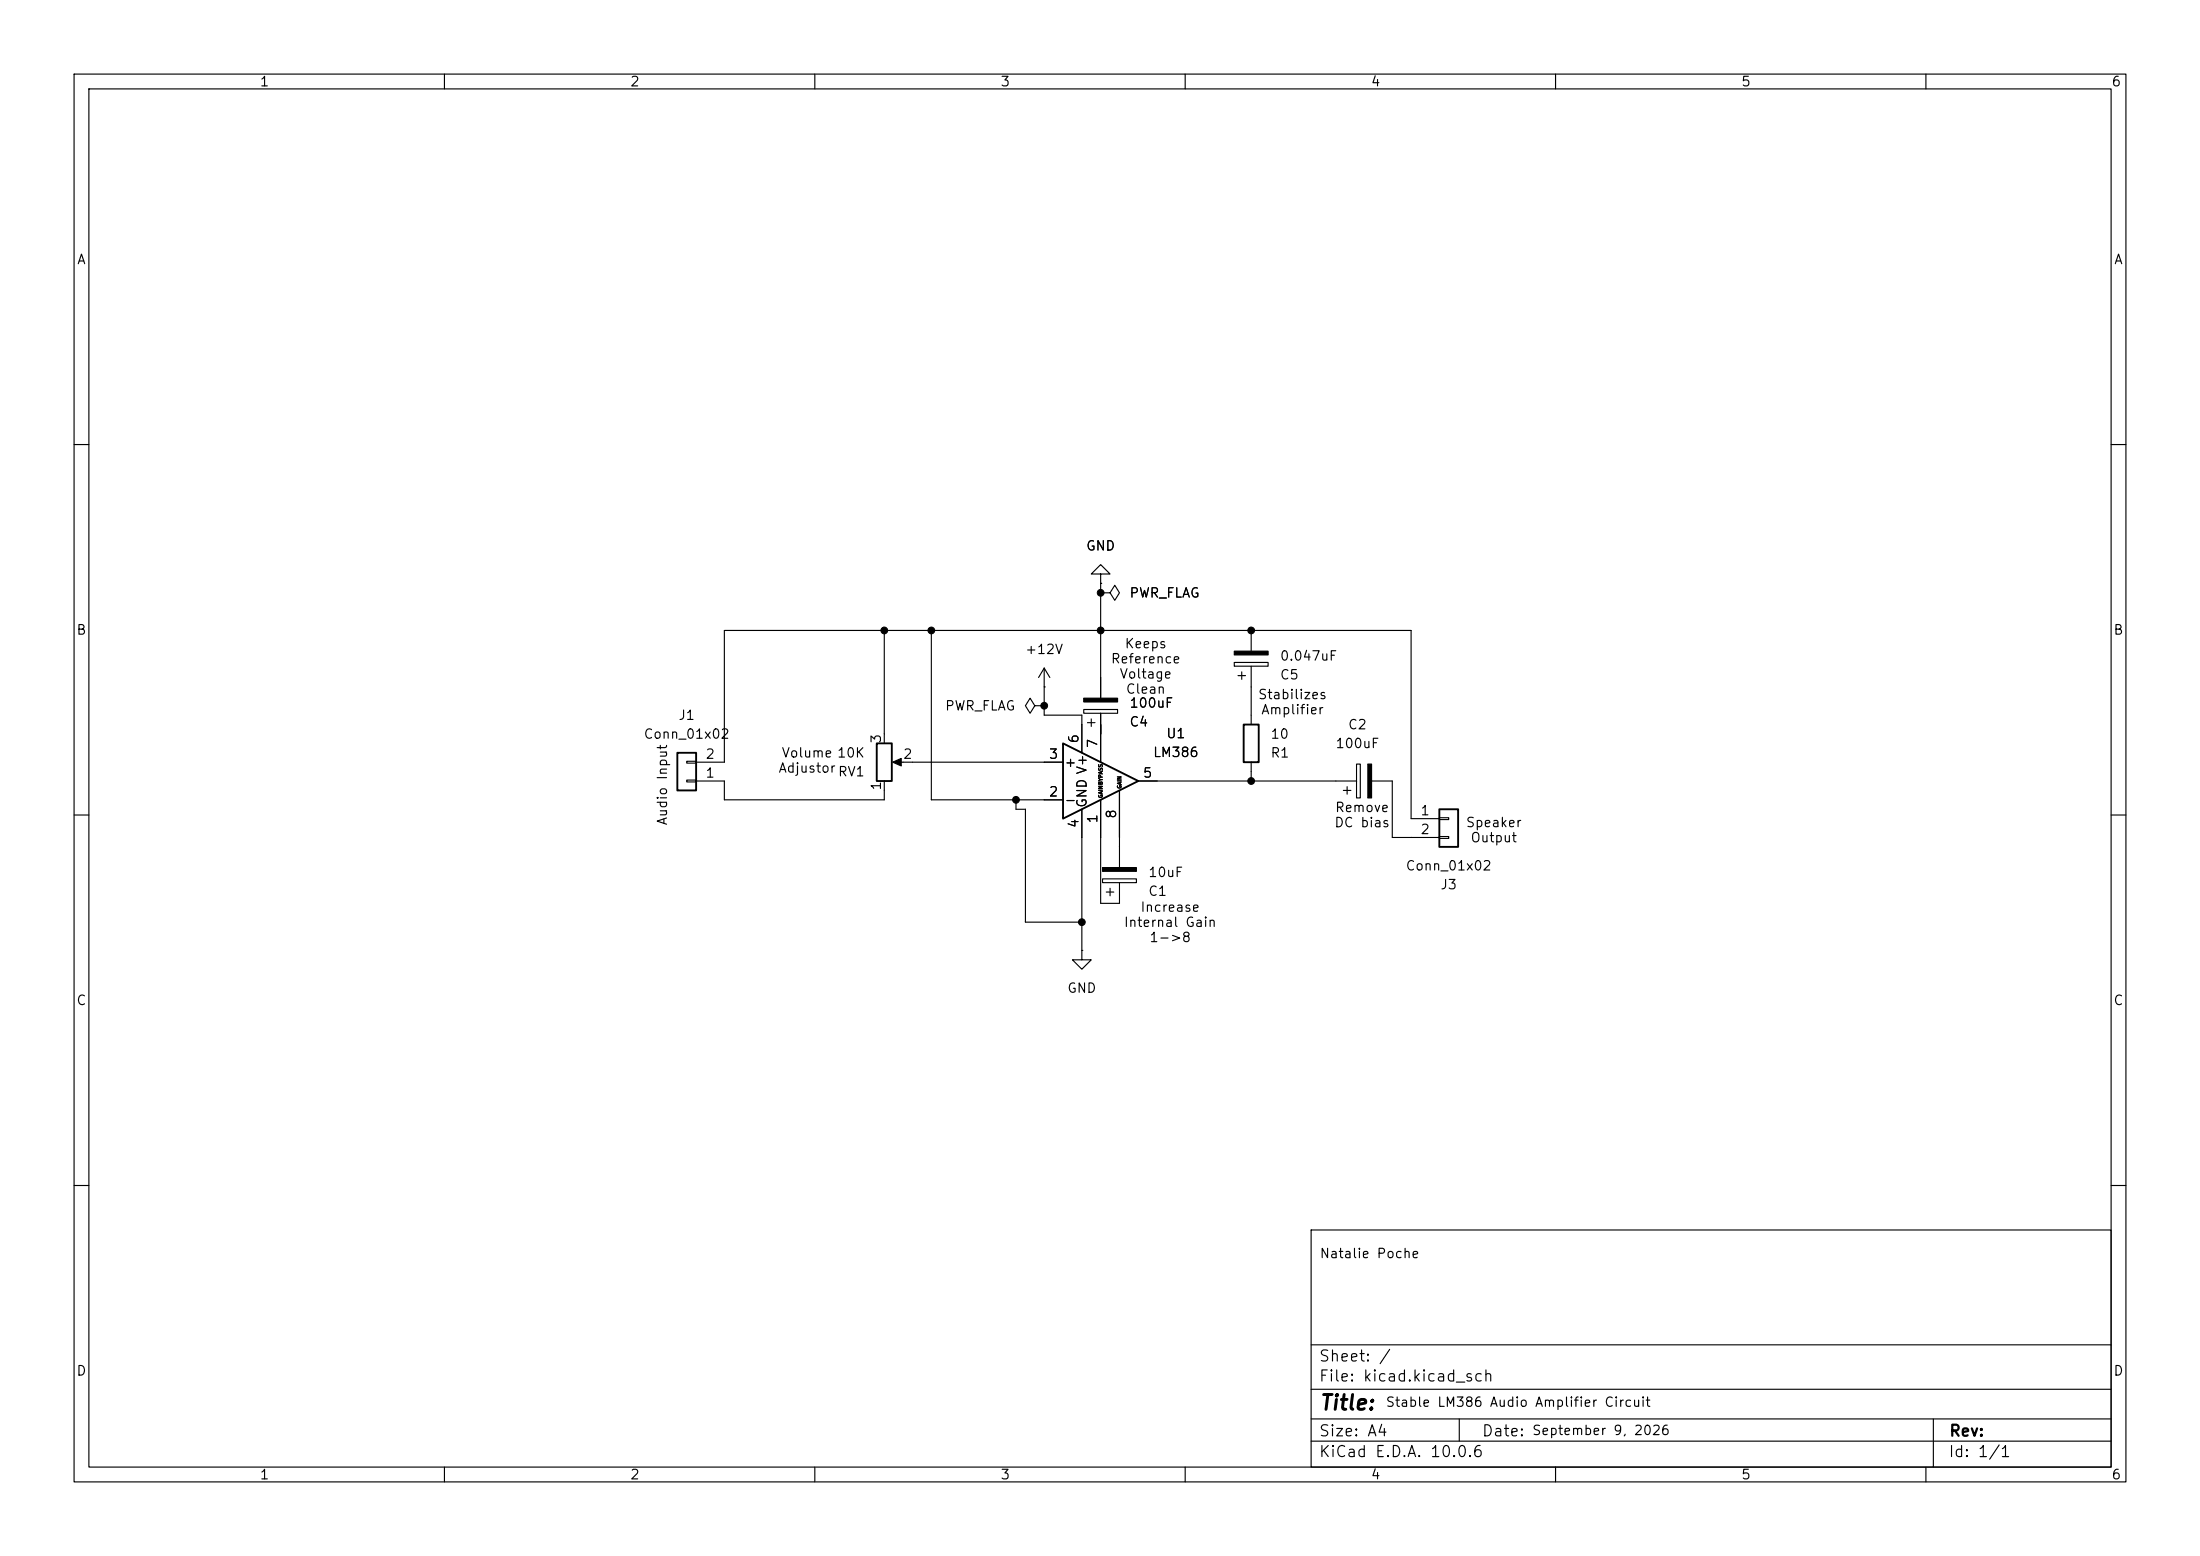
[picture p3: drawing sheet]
(kicad_sch
 (version 20260306)
 (generator "eeschema")
 (generator_version "10.0")
 (paper "A4")
 (lib_symbols
  (symbol "Amplifier_Audio:LM386"
   (pin_names
    (offset 0.127)) (exclude_from_sim no) (in_bom yes) (on_board yes)
   (in_pos_files yes)
   (duplicate_pin_numbers_are_jumpers no)
   (property "Reference" "U" (at 1.27 7.62 0) (show_name no) (do_not_autoplace no) (effects (font (size 1.27 1.27)) (justify left)))
   (property "Value" "LM386" (at 1.27 5.08 0) (show_name no) (do_not_autoplace no) (effects (font (size 1.27 1.27)) (justify left)))
   (property "Footprint" "" (at 2.54 2.54 0) (show_name no) (do_not_autoplace no) (hide yes) (effects (font (size 1.27 1.27))))
   (property "Datasheet" "http://www.ti.com/lit/ds/symlink/lm386.pdf" (at 5.08 5.08 0) (show_name no) (do_not_autoplace no) (hide yes) (effects (font (size 1.27 1.27))))
   (property "Description" "Low Voltage Audio Power Amplifier, DIP-8/SOIC-8/SSOP-8" (at 0 0 0) (show_name no) (do_not_autoplace no) (hide yes) (effects (font (size 1.27 1.27))))
   (symbol "LM386_0_1"
    (polyline (pts (xy 5.08 0) (xy -5.08 5.08) (xy -5.08 -5.08) (xy 5.08 0)) (stroke (width 0.254) (type default)) (fill (type background))))
   (symbol "LM386_1_1"
    (pin input line (at 0 -7.62 90) (length 5.08) (name "GAIN" (effects (font (size 0.508 0.508)))) (number "1" (effects (font (size 1.27 1.27)))))
    (pin input line (at -7.62 -2.54 0) (length 2.54) (name "-" (effects (font (size 1.27 1.27)))) (number "2" (effects (font (size 1.27 1.27)))))
    (pin input line (at -7.62 2.54 0) (length 2.54) (name "+" (effects (font (size 1.27 1.27)))) (number "3" (effects (font (size 1.27 1.27)))))
    (pin power_in line (at -2.54 -7.62 90) (length 3.81) (name "GND" (effects (font (size 1.27 1.27)))) (number "4" (effects (font (size 1.27 1.27)))))
    (pin output line (at 7.62 0 180) (length 2.54) (name "" (effects (font (size 1.27 1.27)))) (number "5" (effects (font (size 1.27 1.27)))))
    (pin power_in line (at -2.54 7.62 270) (length 3.81) (name "V+" (effects (font (size 1.27 1.27)))) (number "6" (effects (font (size 1.27 1.27)))))
    (pin input line (at 0 7.62 270) (length 5.08) (name "BYPASS" (effects (font (size 0.508 0.508)))) (number "7" (effects (font (size 1.27 1.27)))))
    (pin input line (at 2.54 -7.62 90) (length 6.35) (name "GAIN" (effects (font (size 0.508 0.508)))) (number "8" (effects (font (size 1.27 1.27))))))
   (embedded_fonts no))
  (symbol "Connector_Generic:Conn_01x02"
   (pin_names
    (offset 1.016) (hide yes)) (exclude_from_sim no) (in_bom yes) (on_board yes)
   (in_pos_files yes)
   (duplicate_pin_numbers_are_jumpers no)
   (property "Reference" "J" (at 0 2.54 0) (show_name no) (do_not_autoplace no) (effects (font (size 1.27 1.27))))
   (property "Value" "Conn_01x02" (at 0 -5.08 0) (show_name no) (do_not_autoplace no) (effects (font (size 1.27 1.27))))
   (property "Footprint" "" (at 0 0 0) (show_name no) (do_not_autoplace no) (hide yes) (effects (font (size 1.27 1.27))))
   (property "Datasheet" "" (at 0 0 0) (show_name no) (do_not_autoplace no) (hide yes) (effects (font (size 1.27 1.27))))
   (property "Description" "Generic connector, single row, 01x02, script generated (kicad-library-utils/schlib/autogen/connector/)" (at 0 0 0) (show_name no) (do_not_autoplace no) (hide yes) (effects (font (size 1.27 1.27))))
   (symbol "Conn_01x02_1_1"
    (rectangle (start -1.27 1.27) (end 1.27 -3.81) (stroke (width 0.254) (type default)) (fill (type background)))
    (rectangle (start -1.27 0.127) (end 0 -0.127) (stroke (width 0.1524) (type default)) (fill (type none)))
    (rectangle (start -1.27 -2.413) (end 0 -2.667) (stroke (width 0.1524) (type default)) (fill (type none)))
    (pin passive line (at -5.08 0 0) (length 3.81) (name "Pin_1" (effects (font (size 1.27 1.27)))) (number "1" (effects (font (size 1.27 1.27)))))
    (pin passive line (at -5.08 -2.54 0) (length 3.81) (name "Pin_2" (effects (font (size 1.27 1.27)))) (number "2" (effects (font (size 1.27 1.27))))))
   (embedded_fonts no))
  (symbol "Device:C_Polarized"
   (pin_numbers (hide yes))
   (pin_names
    (offset 0.254)) (exclude_from_sim no) (in_bom yes) (on_board yes)
   (in_pos_files yes)
   (duplicate_pin_numbers_are_jumpers no)
   (property "Reference" "C" (at 0.635 2.54 0) (show_name no) (do_not_autoplace no) (effects (font (size 1.27 1.27)) (justify left)))
   (property "Value" "C_Polarized" (at 0.635 -2.54 0) (show_name no) (do_not_autoplace no) (effects (font (size 1.27 1.27)) (justify left)))
   (property "Footprint" "" (at 0.9652 -3.81 0) (show_name no) (do_not_autoplace no) (hide yes) (effects (font (size 1.27 1.27))))
   (property "Datasheet" "" (at 0 0 0) (show_name no) (do_not_autoplace no) (hide yes) (effects (font (size 1.27 1.27))))
   (property "Description" "Polarized capacitor" (at 0 0 0) (show_name no) (do_not_autoplace no) (hide yes) (effects (font (size 1.27 1.27))))
   (symbol "C_Polarized_0_1"
    (rectangle (start -2.286 0.508) (end 2.286 1.016) (stroke (width 0) (type default)) (fill (type none)))
    (polyline (pts (xy -1.778 2.286) (xy -0.762 2.286)) (stroke (width 0) (type default)) (fill (type none)))
    (polyline (pts (xy -1.27 2.794) (xy -1.27 1.778)) (stroke (width 0) (type default)) (fill (type none)))
    (rectangle (start 2.286 -0.508) (end -2.286 -1.016) (stroke (width 0) (type default)) (fill (type outline))))
   (symbol "C_Polarized_1_1"
    (pin passive line (at 0 3.81 270) (length 2.794) (name "" (effects (font (size 1.27 1.27)))) (number "1" (effects (font (size 1.27 1.27)))))
    (pin passive line (at 0 -3.81 90) (length 2.794) (name "" (effects (font (size 1.27 1.27)))) (number "2" (effects (font (size 1.27 1.27))))))
   (embedded_fonts no))
  (symbol "Device:R"
   (pin_numbers (hide yes))
   (pin_names
    (offset 0)) (exclude_from_sim no) (in_bom yes) (on_board yes)
   (in_pos_files yes)
   (duplicate_pin_numbers_are_jumpers no)
   (property "Reference" "R" (at 2.032 0 90) (show_name no) (do_not_autoplace no) (effects (font (size 1.27 1.27))))
   (property "Value" "R" (at 0 0 90) (show_name no) (do_not_autoplace no) (effects (font (size 1.27 1.27))))
   (property "Footprint" "" (at -1.778 0 90) (show_name no) (do_not_autoplace no) (hide yes) (effects (font (size 1.27 1.27))))
   (property "Datasheet" "" (at 0 0 0) (show_name no) (do_not_autoplace no) (hide yes) (effects (font (size 1.27 1.27))))
   (property "Description" "Resistor" (at 0 0 0) (show_name no) (do_not_autoplace no) (hide yes) (effects (font (size 1.27 1.27))))
   (symbol "R_0_1"
    (rectangle (start -1.016 -2.54) (end 1.016 2.54) (stroke (width 0.254) (type default)) (fill (type none))))
   (symbol "R_1_1"
    (pin passive line (at 0 3.81 270) (length 1.27) (name "" (effects (font (size 1.27 1.27)))) (number "1" (effects (font (size 1.27 1.27)))))
    (pin passive line (at 0 -3.81 90) (length 1.27) (name "" (effects (font (size 1.27 1.27)))) (number "2" (effects (font (size 1.27 1.27))))))
   (embedded_fonts no))
  (symbol "Device:R_Potentiometer"
   (pin_names
    (offset 1.016) (hide yes)) (exclude_from_sim no) (in_bom yes) (on_board yes)
   (in_pos_files yes)
   (duplicate_pin_numbers_are_jumpers no)
   (property "Reference" "RV" (at -4.445 0 90) (show_name no) (do_not_autoplace no) (effects (font (size 1.27 1.27))))
   (property "Value" "R_Potentiometer" (at -2.54 0 90) (show_name no) (do_not_autoplace no) (effects (font (size 1.27 1.27))))
   (property "Footprint" "" (at 0 0 0) (show_name no) (do_not_autoplace no) (hide yes) (effects (font (size 1.27 1.27))))
   (property "Datasheet" "" (at 0 0 0) (show_name no) (do_not_autoplace no) (hide yes) (effects (font (size 1.27 1.27))))
   (property "Description" "Potentiometer" (at 0 0 0) (show_name no) (do_not_autoplace no) (hide yes) (effects (font (size 1.27 1.27))))
   (property "Sim.Device" "R" (at 0 0 0) (show_name no) (do_not_autoplace no) (hide yes) (effects (font (size 1.27 1.27))))
   (property "Sim.Type" "POT" (at 0 0 0) (show_name no) (do_not_autoplace no) (hide yes) (effects (font (size 1.27 1.27))))
   (property "Sim.Pins" "1=r0 2=wiper 3=r1" (at 0 0 0) (show_name no) (do_not_autoplace no) (hide yes) (effects (font (size 1.27 1.27))))
   (symbol "R_Potentiometer_0_1"
    (rectangle (start 1.016 2.54) (end -1.016 -2.54) (stroke (width 0.254) (type default)) (fill (type none)))
    (polyline (pts (xy 1.143 0) (xy 2.286 0.508) (xy 2.286 -0.508) (xy 1.143 0)) (stroke (width 0) (type default)) (fill (type outline)))
    (polyline (pts (xy 2.54 0) (xy 1.524 0)) (stroke (width 0) (type default)) (fill (type none))))
   (symbol "R_Potentiometer_1_1"
    (pin passive line (at 0 3.81 270) (length 1.27) (name "1" (effects (font (size 1.27 1.27)))) (number "1" (effects (font (size 1.27 1.27)))))
    (pin passive line (at 3.81 0 180) (length 1.27) (name "2" (effects (font (size 1.27 1.27)))) (number "2" (effects (font (size 1.27 1.27)))))
    (pin passive line (at 0 -3.81 90) (length 1.27) (name "3" (effects (font (size 1.27 1.27)))) (number "3" (effects (font (size 1.27 1.27))))))
   (embedded_fonts no))
  (symbol "power:+12V"
   (power global)
   (pin_numbers (hide yes))
   (pin_names
    (offset 0) (hide yes)) (exclude_from_sim no) (in_bom yes) (on_board yes)
   (in_pos_files yes)
   (duplicate_pin_numbers_are_jumpers no)
   (property "Reference" "#PWR" (at 0 -3.81 0) (show_name no) (do_not_autoplace no) (hide yes) (effects (font (size 1.27 1.27))))
   (property "Value" "+12V" (at 0 3.556 0) (show_name no) (do_not_autoplace no) (effects (font (size 1.27 1.27))))
   (property "Footprint" "" (at 0 0 0) (show_name no) (do_not_autoplace no) (hide yes) (effects (font (size 1.27 1.27))))
   (property "Datasheet" "" (at 0 0 0) (show_name no) (do_not_autoplace no) (hide yes) (effects (font (size 1.27 1.27))))
   (property "Description" "Power symbol creates a global label with name \"+12V\"" (at 0 0 0) (show_name no) (do_not_autoplace no) (hide yes) (effects (font (size 1.27 1.27))))
   (symbol "+12V_0_1"
    (polyline (pts (xy -0.762 1.27) (xy 0 2.54)) (stroke (width 0) (type default)) (fill (type none)))
    (polyline (pts (xy 0 2.54) (xy 0.762 1.27)) (stroke (width 0) (type default)) (fill (type none)))
    (polyline (pts (xy 0 0) (xy 0 2.54)) (stroke (width 0) (type default)) (fill (type none))))
   (symbol "+12V_1_1"
    (pin power_in line (at 0 0 90) (length 0) (name "" (effects (font (size 1.27 1.27)))) (number "1" (effects (font (size 1.27 1.27))))))
   (embedded_fonts no))
  (symbol "power:GND"
   (power global)
   (pin_numbers (hide yes))
   (pin_names
    (offset 0) (hide yes)) (exclude_from_sim no) (in_bom yes) (on_board yes)
   (in_pos_files yes)
   (duplicate_pin_numbers_are_jumpers no)
   (property "Reference" "#PWR" (at 0 -6.35 0) (show_name no) (do_not_autoplace no) (hide yes) (effects (font (size 1.27 1.27))))
   (property "Value" "GND" (at 0 -3.81 0) (show_name no) (do_not_autoplace no) (effects (font (size 1.27 1.27))))
   (property "Footprint" "" (at 0 0 0) (show_name no) (do_not_autoplace no) (hide yes) (effects (font (size 1.27 1.27))))
   (property "Datasheet" "" (at 0 0 0) (show_name no) (do_not_autoplace no) (hide yes) (effects (font (size 1.27 1.27))))
   (property "Description" "Power symbol creates a global label with name \"GND\" , ground" (at 0 0 0) (show_name no) (do_not_autoplace no) (hide yes) (effects (font (size 1.27 1.27))))
   (symbol "GND_0_1"
    (polyline (pts (xy 0 0) (xy 0 -1.27) (xy 1.27 -1.27) (xy 0 -2.54) (xy -1.27 -1.27) (xy 0 -1.27)) (stroke (width 0) (type default)) (fill (type none))))
   (symbol "GND_1_1"
    (pin power_in line (at 0 0 270) (length 0) (name "" (effects (font (size 1.27 1.27)))) (number "1" (effects (font (size 1.27 1.27))))))
   (embedded_fonts no))
  (symbol "power:PWR_FLAG"
   (power global)
   (pin_numbers (hide yes))
   (pin_names
    (offset 0) (hide yes)) (exclude_from_sim no) (in_bom yes) (on_board yes)
   (in_pos_files yes)
   (duplicate_pin_numbers_are_jumpers no)
   (property "Reference" "#FLG" (at 0 1.905 0) (show_name no) (do_not_autoplace no) (hide yes) (effects (font (size 1.27 1.27))))
   (property "Value" "PWR_FLAG" (at 0 3.81 0) (show_name no) (do_not_autoplace no) (effects (font (size 1.27 1.27))))
   (property "Footprint" "" (at 0 0 0) (show_name no) (do_not_autoplace no) (hide yes) (effects (font (size 1.27 1.27))))
   (property "Datasheet" "" (at 0 0 0) (show_name no) (do_not_autoplace no) (hide yes) (effects (font (size 1.27 1.27))))
   (property "Description" "Special symbol for telling ERC where power comes from" (at 0 0 0) (show_name no) (do_not_autoplace no) (hide yes) (effects (font (size 1.27 1.27))))
   (symbol "PWR_FLAG_0_0"
    (pin power_out line (at 0 0 90) (length 0) (name "" (effects (font (size 1.27 1.27)))) (number "1" (effects (font (size 1.27 1.27))))))
   (symbol "PWR_FLAG_0_1"
    (polyline (pts (xy 0 0) (xy 0 1.27) (xy -1.016 1.905) (xy 0 2.54) (xy 1.016 1.905) (xy 0 1.27)) (stroke (width 0) (type default)) (fill (type none))))
   (embedded_fonts no)))
 (text "Speaker\nOutput"
  (exclude_from_sim no)
  (at 201.676 112.268 0)
  (effects (font (size 1.27 1.27))))
 (text "Keeps\nReference\nVoltage\nClean"
  (exclude_from_sim no)
  (at 154.686 90.17 0)
  (effects (font (size 1.27 1.27))))
 (text "Volume\nAdjustor"
  (exclude_from_sim no)
  (at 108.966 102.87 0)
  (effects (font (size 1.27 1.27))))
 (text "Stabilizes\nAmplifier"
  (exclude_from_sim no)
  (at 174.498 94.996 0)
  (effects (font (size 1.27 1.27))))
 (text "September 9, 2026"
  (exclude_from_sim no)
  (at 216.154 193.294 0)
  (effects (font (size 1.27 1.27))))
 (text "Stable LM386 Audio Amplifier Circuit"
  (exclude_from_sim no)
  (at 204.978 189.484 0)
  (effects (font (size 1.27 1.27))))
 (text "Remove\nDC bias"
  (exclude_from_sim no)
  (at 183.896 110.236 0)
  (effects (font (size 1.27 1.27))))
 (text "Increase\nInternal Gain\n1->8"
  (exclude_from_sim no)
  (at 157.988 124.714 0)
  (effects (font (size 1.27 1.27))))
 (text "Audio Input"
  (exclude_from_sim no)
  (at 89.408 106.172 90)
  (effects (font (size 1.27 1.27))))
 (text "Natalie Poche"
  (exclude_from_sim no)
  (at 184.912 169.418 0)
  (effects (font (size 1.27 1.27))))
 (junction
  (at 148.59 80.01)
  (diameter 0)
  (color 0 0 0 0))
 (junction
  (at 140.97 95.25)
  (diameter 0)
  (color 0 0 0 0))
 (junction
  (at 148.59 85.09)
  (diameter 0)
  (color 0 0 0 0))
 (junction
  (at 119.38 85.09)
  (diameter 0)
  (color 0 0 0 0))
 (junction
  (at 168.91 85.09)
  (diameter 0)
  (color 0 0 0 0))
 (junction
  (at 125.73 85.09)
  (diameter 0)
  (color 0 0 0 0))
 (junction
  (at 137.16 107.95)
  (diameter 0)
  (color 0 0 0 0))
 (junction
  (at 168.91 105.41)
  (diameter 0)
  (color 0 0 0 0))
 (junction
  (at 146.05 124.46)
  (diameter 0)
  (color 0 0 0 0))
 (wire
  (pts (xy 146.05 124.46) (xy 146.05 128.27))
  (stroke (width 0) (type default)))
 (wire
  (pts (xy 148.59 85.09) (xy 148.59 91.44))
  (stroke (width 0) (type default)))
 (wire
  (pts (xy 125.73 85.09) (xy 148.59 85.09))
  (stroke (width 0) (type default)))
 (wire
  (pts (xy 138.43 124.46) (xy 138.43 109.22))
  (stroke (width 0) (type default)))
 (wire
  (pts (xy 146.05 113.03) (xy 146.05 124.46))
  (stroke (width 0) (type default)))
 (wire
  (pts (xy 156.21 105.41) (xy 168.91 105.41))
  (stroke (width 0) (type default)))
 (wire
  (pts (xy 119.38 85.09) (xy 125.73 85.09))
  (stroke (width 0) (type default)))
 (wire
  (pts (xy 123.19 102.87) (xy 140.97 102.87))
  (stroke (width 0) (type default)))
 (wire
  (pts (xy 168.91 92.71) (xy 168.91 96.52))
  (stroke (width 0) (type default)))
 (wire
  (pts (xy 190.5 110.49) (xy 190.5 85.09))
  (stroke (width 0) (type default)))
 (wire
  (pts (xy 119.38 99.06) (xy 119.38 85.09))
  (stroke (width 0) (type default)))
 (wire
  (pts (xy 187.96 105.41) (xy 187.96 113.03))
  (stroke (width 0) (type default)))
 (wire
  (pts (xy 148.59 113.03) (xy 148.59 121.92))
  (stroke (width 0) (type default)))
 (wire
  (pts (xy 148.59 85.09) (xy 168.91 85.09))
  (stroke (width 0) (type default)))
 (wire
  (pts (xy 137.16 109.22) (xy 137.16 107.95))
  (stroke (width 0) (type default)))
 (wire
  (pts (xy 138.43 124.46) (xy 146.05 124.46))
  (stroke (width 0) (type default)))
 (wire
  (pts (xy 140.97 96.52) (xy 146.05 96.52))
  (stroke (width 0) (type default)))
 (wire
  (pts (xy 97.79 105.41) (xy 97.79 107.95))
  (stroke (width 0) (type default)))
 (wire
  (pts (xy 119.38 85.09) (xy 97.79 85.09))
  (stroke (width 0) (type default)))
 (wire
  (pts (xy 97.79 85.09) (xy 97.79 102.87))
  (stroke (width 0) (type default)))
 (wire
  (pts (xy 148.59 99.06) (xy 148.59 97.79))
  (stroke (width 0) (type default)))
 (wire
  (pts (xy 97.79 107.95) (xy 119.38 107.95))
  (stroke (width 0) (type default)))
 (wire
  (pts (xy 168.91 104.14) (xy 168.91 105.41))
  (stroke (width 0) (type default)))
 (wire
  (pts (xy 140.97 107.95) (xy 137.16 107.95))
  (stroke (width 0) (type default)))
 (wire
  (pts (xy 140.97 92.71) (xy 140.97 96.52))
  (stroke (width 0) (type default)))
 (wire
  (pts (xy 137.16 107.95) (xy 125.73 107.95))
  (stroke (width 0) (type default)))
 (wire
  (pts (xy 190.5 85.09) (xy 168.91 85.09))
  (stroke (width 0) (type default)))
 (wire
  (pts (xy 119.38 107.95) (xy 119.38 106.68))
  (stroke (width 0) (type default)))
 (wire
  (pts (xy 148.59 121.92) (xy 151.13 121.92))
  (stroke (width 0) (type default)))
 (wire
  (pts (xy 148.59 80.01) (xy 148.59 85.09))
  (stroke (width 0) (type default)))
 (wire
  (pts (xy 138.43 109.22) (xy 137.16 109.22))
  (stroke (width 0) (type default)))
 (wire
  (pts (xy 125.73 107.95) (xy 125.73 85.09))
  (stroke (width 0) (type default)))
 (wire
  (pts (xy 187.96 113.03) (xy 190.5 113.03))
  (stroke (width 0) (type default)))
 (wire
  (pts (xy 148.59 78.74) (xy 148.59 80.01))
  (stroke (width 0) (type default)))
 (wire
  (pts (xy 151.13 113.03) (xy 151.13 114.3))
  (stroke (width 0) (type default)))
 (wire
  (pts (xy 168.91 105.41) (xy 180.34 105.41))
  (stroke (width 0) (type default)))
 (wire
  (pts (xy 146.05 96.52) (xy 146.05 97.79))
  (stroke (width 0) (type default)))
 (symbol
  (lib_id "Amplifier_Audio:LM386")
  (at 148.59 105.41 0)
  (unit 1)
  (body_style 1)
  (exclude_from_sim no)
  (in_bom yes)
  (on_board yes)
  (in_pos_files yes)
  (dnp no)
  (property "Reference" "U1" (at 158.75 98.9898 0) (show_name no) (do_not_autoplace no) (effects (font (size 1.27 1.27))))
  (property "Value" "LM386" (at 158.75 101.5298 0) (show_name no) (do_not_autoplace no) (effects (font (size 1.27 1.27))))
  (property "Footprint" "Package_DIP:DIP-8_W7.62mm" (at 151.13 102.87 0) (hide yes) (show_name no) (do_not_autoplace no) (effects (font (size 1.27 1.27))))
  (property "Datasheet" "http://www.ti.com/lit/ds/symlink/lm386.pdf" (at 153.67 100.33 0) (hide yes) (show_name no) (do_not_autoplace no) (effects (font (size 1.27 1.27))))
  (property "Description" "Low Voltage Audio Power Amplifier, DIP-8/SOIC-8/SSOP-8" (at 148.59 105.41 0) (hide yes) (show_name no) (do_not_autoplace no) (effects (font (size 1.27 1.27))))
  (pin "2")
  (pin "6")
  (pin "1")
  (pin "3")
  (pin "5")
  (pin "4")
  (pin "7")
  (pin "8"))
 (symbol
  (lib_id "Device:C_Polarized")
  (at 184.15 105.41 90)
  (unit 1)
  (body_style 1)
  (exclude_from_sim no)
  (in_bom yes)
  (on_board yes)
  (in_pos_files yes)
  (dnp no)
  (fields_autoplaced yes)
  (property "Reference" "C2" (at 183.261 97.79 90) (show_name no) (do_not_autoplace no) (effects (font (size 1.27 1.27))))
  (property "Value" "100uF" (at 183.261 100.33 90) (show_name no) (do_not_autoplace no) (effects (font (size 1.27 1.27))))
  (property "Footprint" "Capacitor_THT:CP_Radial_D5.0mm_P2.50mm" (at 187.96 104.4448 0) (hide yes) (show_name no) (do_not_autoplace no) (effects (font (size 1.27 1.27))))
  (property "Datasheet" "" (at 184.15 105.41 0) (hide yes) (show_name no) (do_not_autoplace no) (effects (font (size 1.27 1.27))))
  (property "Description" "Polarized capacitor" (at 184.15 105.41 0) (hide yes) (show_name no) (do_not_autoplace no) (effects (font (size 1.27 1.27))))
  (pin "1")
  (pin "2"))
 (symbol
  (lib_id "power:PWR_FLAG")
  (at 140.97 95.25 90)
  (unit 1)
  (body_style 1)
  (exclude_from_sim no)
  (in_bom yes)
  (on_board yes)
  (in_pos_files yes)
  (dnp no)
  (fields_autoplaced yes)
  (property "Reference" "#FLG02" (at 139.065 95.25 0) (hide yes) (show_name no) (do_not_autoplace no) (effects (font (size 1.27 1.27))))
  (property "Value" "PWR_FLAG" (at 137.16 95.2499 90) (show_name no) (do_not_autoplace no) (effects (font (size 1.27 1.27)) (justify left)))
  (property "Footprint" "Package_SO:TSSOP-28_4.4x9.7mm_P0.65mm" (at 140.97 95.25 0) (hide yes) (show_name no) (do_not_autoplace no) (effects (font (size 1.27 1.27))))
  (property "Datasheet" "" (at 140.97 95.25 0) (hide yes) (show_name no) (do_not_autoplace no) (effects (font (size 1.27 1.27))))
  (property "Description" "Special symbol for telling ERC where power comes from" (at 140.97 95.25 0) (hide yes) (show_name no) (do_not_autoplace no) (effects (font (size 1.27 1.27))))
  (pin "1"))
 (symbol
  (lib_id "Device:C_Polarized")
  (at 148.59 95.25 0)
  (mirror x)
  (unit 1)
  (body_style 1)
  (exclude_from_sim no)
  (in_bom yes)
  (on_board yes)
  (in_pos_files yes)
  (dnp no)
  (property "Reference" "C4" (at 152.4 97.4091 0) (show_name no) (do_not_autoplace no) (effects (font (size 1.27 1.27)) (justify left)))
  (property "Value" "100uF" (at 152.4 94.8691 0) (show_name no) (do_not_autoplace no) (effects (font (size 1.27 1.27)) (justify left)))
  (property "Footprint" "Capacitor_THT:CP_Radial_D5.0mm_P2.50mm" (at 149.5552 91.44 0) (hide yes) (show_name no) (do_not_autoplace no) (effects (font (size 1.27 1.27))))
  (property "Datasheet" "" (at 148.59 95.25 0) (hide yes) (show_name no) (do_not_autoplace no) (effects (font (size 1.27 1.27))))
  (property "Description" "Polarized capacitor" (at 148.59 95.25 0) (hide yes) (show_name no) (do_not_autoplace no) (effects (font (size 1.27 1.27))))
  (pin "1")
  (pin "2"))
 (symbol
  (lib_id "Connector_Generic:Conn_01x02")
  (at 92.71 105.41 180)
  (unit 1)
  (body_style 1)
  (exclude_from_sim no)
  (in_bom yes)
  (on_board yes)
  (in_pos_files yes)
  (dnp no)
  (property "Reference" "J1" (at 92.71 96.52 0) (show_name no) (do_not_autoplace no) (effects (font (size 1.27 1.27))))
  (property "Value" "Conn_01x02" (at 92.71 99.06 0) (show_name no) (do_not_autoplace no) (effects (font (size 1.27 1.27))))
  (property "Footprint" "Connector_PinHeader_2.54mm:PinHeader_1x02_P2.54mm_Vertical" (at 92.71 105.41 0) (hide yes) (show_name no) (do_not_autoplace no) (effects (font (size 1.27 1.27))))
  (property "Datasheet" "" (at 92.71 105.41 0) (hide yes) (show_name no) (do_not_autoplace no) (effects (font (size 1.27 1.27))))
  (property "Description" "Generic connector, single row, 01x02, script generated (kicad-library-utils/schlib/autogen/connector/)" (at 92.71 105.41 0) (hide yes) (show_name no) (do_not_autoplace no) (effects (font (size 1.27 1.27))))
  (pin "1")
  (pin "2"))
 (symbol
  (lib_id "Device:C_Polarized")
  (at 151.13 118.11 0)
  (mirror x)
  (unit 1)
  (body_style 1)
  (exclude_from_sim no)
  (in_bom yes)
  (on_board yes)
  (in_pos_files yes)
  (dnp no)
  (property "Reference" "C1" (at 154.94 120.2691 0) (show_name no) (do_not_autoplace no) (effects (font (size 1.27 1.27)) (justify left)))
  (property "Value" "10uF" (at 154.94 117.7291 0) (show_name no) (do_not_autoplace no) (effects (font (size 1.27 1.27)) (justify left)))
  (property "Footprint" "Capacitor_THT:CP_Radial_D5.0mm_P2.50mm" (at 152.0952 114.3 0) (hide yes) (show_name no) (do_not_autoplace no) (effects (font (size 1.27 1.27))))
  (property "Datasheet" "" (at 151.13 118.11 0) (hide yes) (show_name no) (do_not_autoplace no) (effects (font (size 1.27 1.27))))
  (property "Description" "Polarized capacitor" (at 151.13 118.11 0) (hide yes) (show_name no) (do_not_autoplace no) (effects (font (size 1.27 1.27))))
  (pin "1")
  (pin "2"))
 (symbol
  (lib_id "Connector_Generic:Conn_01x02")
  (at 195.58 110.49 0)
  (unit 1)
  (body_style 1)
  (exclude_from_sim no)
  (in_bom yes)
  (on_board yes)
  (in_pos_files yes)
  (dnp no)
  (property "Reference" "J3" (at 195.58 119.38 0) (show_name no) (do_not_autoplace no) (effects (font (size 1.27 1.27))))
  (property "Value" "Conn_01x02" (at 195.58 116.84 0) (show_name no) (do_not_autoplace no) (effects (font (size 1.27 1.27))))
  (property "Footprint" "Connector_PinHeader_2.54mm:PinHeader_1x02_P2.54mm_Vertical" (at 195.58 110.49 0) (hide yes) (show_name no) (do_not_autoplace no) (effects (font (size 1.27 1.27))))
  (property "Datasheet" "" (at 195.58 110.49 0) (hide yes) (show_name no) (do_not_autoplace no) (effects (font (size 1.27 1.27))))
  (property "Description" "Generic connector, single row, 01x02, script generated (kicad-library-utils/schlib/autogen/connector/)" (at 195.58 110.49 0) (hide yes) (show_name no) (do_not_autoplace no) (effects (font (size 1.27 1.27))))
  (pin "1")
  (pin "2"))
 (symbol
  (lib_id "power:PWR_FLAG")
  (at 148.59 80.01 270)
  (mirror x)
  (unit 1)
  (body_style 1)
  (exclude_from_sim no)
  (in_bom yes)
  (on_board yes)
  (in_pos_files yes)
  (dnp no)
  (property "Reference" "#FLG01" (at 150.495 80.01 0) (hide yes) (show_name no) (do_not_autoplace no) (effects (font (size 1.27 1.27))))
  (property "Value" "PWR_FLAG" (at 152.4 80.0099 90) (show_name no) (do_not_autoplace no) (effects (font (size 1.27 1.27)) (justify left)))
  (property "Footprint" "Package_SO:TSSOP-28_4.4x9.7mm_P0.65mm" (at 148.59 80.01 0) (hide yes) (show_name no) (do_not_autoplace no) (effects (font (size 1.27 1.27))))
  (property "Datasheet" "" (at 148.59 80.01 0) (hide yes) (show_name no) (do_not_autoplace no) (effects (font (size 1.27 1.27))))
  (property "Description" "Special symbol for telling ERC where power comes from" (at 148.59 80.01 0) (hide yes) (show_name no) (do_not_autoplace no) (effects (font (size 1.27 1.27))))
  (pin "1"))
 (symbol
  (lib_id "power:+12V")
  (at 140.97 92.71 0)
  (unit 1)
  (body_style 1)
  (exclude_from_sim no)
  (in_bom yes)
  (on_board yes)
  (in_pos_files yes)
  (dnp no)
  (fields_autoplaced yes)
  (property "Reference" "#PWR02" (at 140.97 96.52 0) (hide yes) (show_name no) (do_not_autoplace no) (effects (font (size 1.27 1.27))))
  (property "Value" "+12V" (at 140.97 87.63 0) (show_name no) (do_not_autoplace no) (effects (font (size 1.27 1.27))))
  (property "Footprint" "Converter_ACDC:Converter_ACDC_Hahn_HS-400xx_THT" (at 140.97 92.71 0) (hide yes) (show_name no) (do_not_autoplace no) (effects (font (size 1.27 1.27))))
  (property "Datasheet" "" (at 140.97 92.71 0) (hide yes) (show_name no) (do_not_autoplace no) (effects (font (size 1.27 1.27))))
  (property "Description" "Power symbol creates a global label with name \"+12V\"" (at 140.97 92.71 0) (hide yes) (show_name no) (do_not_autoplace no) (effects (font (size 1.27 1.27))))
  (pin "1"))
 (symbol
  (lib_id "Device:C_Polarized")
  (at 168.91 88.9 0)
  (mirror x)
  (unit 1)
  (body_style 1)
  (exclude_from_sim no)
  (in_bom yes)
  (on_board yes)
  (in_pos_files yes)
  (dnp no)
  (fields_autoplaced yes)
  (property "Reference" "C5" (at 172.72 91.0591 0) (show_name no) (do_not_autoplace no) (effects (font (size 1.27 1.27)) (justify left)))
  (property "Value" "0.047uF" (at 172.72 88.5191 0) (show_name no) (do_not_autoplace no) (effects (font (size 1.27 1.27)) (justify left)))
  (property "Footprint" "Capacitor_THT:CP_Radial_D5.0mm_P2.50mm" (at 169.8752 85.09 0) (hide yes) (show_name no) (do_not_autoplace no) (effects (font (size 1.27 1.27))))
  (property "Datasheet" "" (at 168.91 88.9 0) (hide yes) (show_name no) (do_not_autoplace no) (effects (font (size 1.27 1.27))))
  (property "Description" "Polarized capacitor" (at 168.91 88.9 0) (hide yes) (show_name no) (do_not_autoplace no) (effects (font (size 1.27 1.27))))
  (pin "1")
  (pin "2"))
 (symbol
  (lib_id "power:GND")
  (at 146.05 128.27 0)
  (mirror y)
  (unit 1)
  (body_style 1)
  (exclude_from_sim no)
  (in_bom yes)
  (on_board yes)
  (in_pos_files yes)
  (dnp no)
  (property "Reference" "#PWR03" (at 146.05 134.62 0) (hide yes) (show_name no) (do_not_autoplace no) (effects (font (size 1.27 1.27))))
  (property "Value" "GND" (at 146.05 133.35 0) (show_name no) (do_not_autoplace no) (effects (font (size 1.27 1.27))))
  (property "Footprint" "" (at 146.05 128.27 0) (hide yes) (show_name no) (do_not_autoplace no) (effects (font (size 1.27 1.27))))
  (property "Datasheet" "" (at 146.05 128.27 0) (hide yes) (show_name no) (do_not_autoplace no) (effects (font (size 1.27 1.27))))
  (property "Description" "Power symbol creates a global label with name \"GND\" , ground" (at 146.05 128.27 0) (hide yes) (show_name no) (do_not_autoplace no) (effects (font (size 1.27 1.27))))
  (pin "1"))
 (symbol
  (lib_id "Device:R_Potentiometer")
  (at 119.38 102.87 0)
  (mirror x)
  (unit 1)
  (body_style 1)
  (exclude_from_sim no)
  (in_bom yes)
  (on_board yes)
  (in_pos_files yes)
  (dnp no)
  (property "Reference" "RV1" (at 116.84 104.1401 0) (show_name no) (do_not_autoplace no) (effects (font (size 1.27 1.27)) (justify right)))
  (property "Value" "10K" (at 116.84 101.6001 0) (show_name no) (do_not_autoplace no) (effects (font (size 1.27 1.27)) (justify right)))
  (property "Footprint" "Potentiometer_THT:Potentiometer_Bourns_3386P_Vertical" (at 119.38 102.87 0) (hide yes) (show_name no) (do_not_autoplace no) (effects (font (size 1.27 1.27))))
  (property "Datasheet" "" (at 119.38 102.87 0) (hide yes) (show_name no) (do_not_autoplace no) (effects (font (size 1.27 1.27))))
  (property "Description" "Potentiometer" (at 119.38 102.87 0) (hide yes) (show_name no) (do_not_autoplace no) (effects (font (size 1.27 1.27))))
  (property "Sim.Device" "R" (at 119.38 102.87 0) (hide yes) (show_name no) (do_not_autoplace no) (effects (font (size 1.27 1.27))))
  (property "Sim.Type" "POT" (at 119.38 102.87 0) (hide yes) (show_name no) (do_not_autoplace no) (effects (font (size 1.27 1.27))))
  (property "Sim.Pins" "1=r0 2=wiper 3=r1" (at 119.38 102.87 0) (hide yes) (show_name no) (do_not_autoplace no) (effects (font (size 1.27 1.27))))
  (pin "3")
  (pin "1")
  (pin "2"))
 (symbol
  (lib_id "power:GND")
  (at 148.59 78.74 0)
  (mirror x)
  (unit 1)
  (body_style 1)
  (exclude_from_sim no)
  (in_bom yes)
  (on_board yes)
  (in_pos_files yes)
  (dnp no)
  (property "Reference" "#PWR01" (at 148.59 72.39 0) (hide yes) (show_name no) (do_not_autoplace no) (effects (font (size 1.27 1.27))))
  (property "Value" "GND" (at 148.59 73.66 0) (show_name no) (do_not_autoplace no) (effects (font (size 1.27 1.27))))
  (property "Footprint" "" (at 148.59 78.74 0) (hide yes) (show_name no) (do_not_autoplace no) (effects (font (size 1.27 1.27))))
  (property "Datasheet" "" (at 148.59 78.74 0) (hide yes) (show_name no) (do_not_autoplace no) (effects (font (size 1.27 1.27))))
  (property "Description" "Power symbol creates a global label with name \"GND\" , ground" (at 148.59 78.74 0) (hide yes) (show_name no) (do_not_autoplace no) (effects (font (size 1.27 1.27))))
  (pin "1"))
 (symbol
  (lib_id "Device:R")
  (at 168.91 100.33 0)
  (mirror x)
  (unit 1)
  (body_style 1)
  (exclude_from_sim no)
  (in_bom yes)
  (on_board yes)
  (in_pos_files yes)
  (dnp no)
  (fields_autoplaced yes)
  (property "Reference" "R1" (at 171.45 101.6001 0) (show_name no) (do_not_autoplace no) (effects (font (size 1.27 1.27)) (justify left)))
  (property "Value" "10" (at 171.45 99.0601 0) (show_name no) (do_not_autoplace no) (effects (font (size 1.27 1.27)) (justify left)))
  (property "Footprint" "Resistor_THT:R_Axial_DIN0204_L3.6mm_D1.6mm_P2.54mm_Vertical" (at 167.132 100.33 90) (hide yes) (show_name no) (do_not_autoplace no) (effects (font (size 1.27 1.27))))
  (property "Datasheet" "" (at 168.91 100.33 0) (hide yes) (show_name no) (do_not_autoplace no) (effects (font (size 1.27 1.27))))
  (property "Description" "Resistor" (at 168.91 100.33 0) (hide yes) (show_name no) (do_not_autoplace no) (effects (font (size 1.27 1.27))))
  (pin "2")
  (pin "1"))
 (sheet_instances
  (path ""
   (page "1")))
 (embedded_fonts no))
